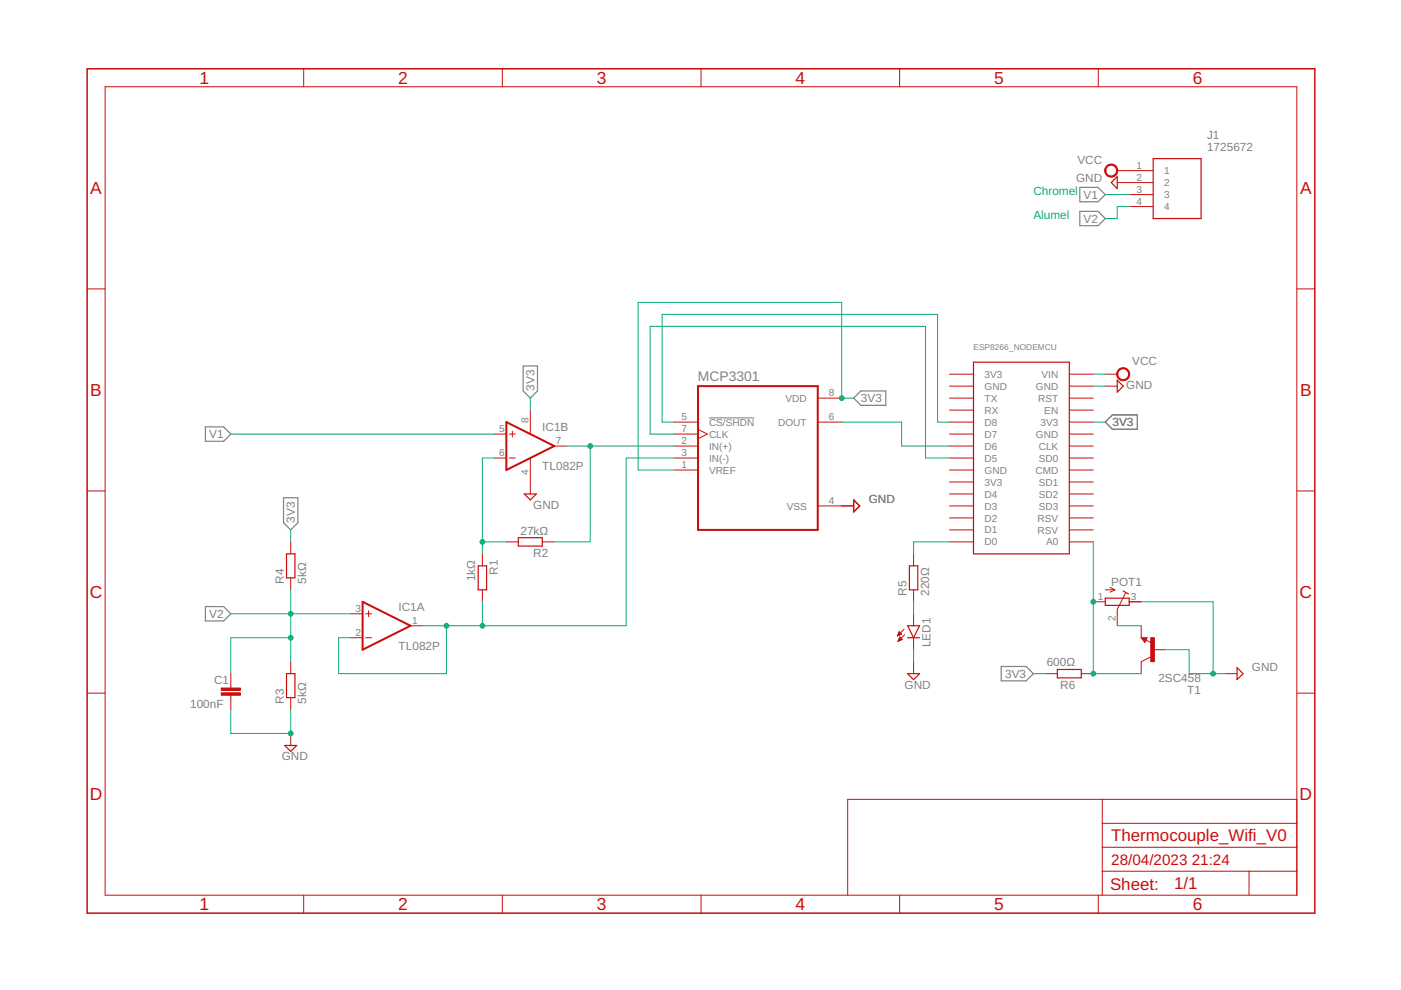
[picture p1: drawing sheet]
<svg xmlns="http://www.w3.org/2000/svg" width="297mm" height="210mm" viewBox="0 0 297 210" stroke-linecap="round" stroke-linejoin="round" font-family="sans-serif">
<path d="M150.3 88.6h9.6" fill="none" stroke="#808080" stroke-width=".21"/>
<path d="M228.9 39.7h3.9l1.5 1.6-1.5 1.5h-3.9zM228.9 44.8h3.9l1.5 1.5-1.5 1.6h-3.9zM110.9 77.6h3.1v5.3l-1.6 1.5-1.5-1.5zM43.5 90.5h3.9l1.5 1.5-1.5 1.6h-3.9zM182.5 82.9h5.3v3h-5.3l-1.5-1.5zM235.9 88h5.3v3h-5.3l-1.6-1.5zM60.1 105.5h3.1v5.3l-1.6 1.6-1.5-1.6zM43.5 128.6h3.9l1.5 1.5-1.5 1.6h-3.9zM212.3 141.3h5.3l1.5 1.5-1.5 1.6h-5.3z" fill="none" stroke="#808080" stroke-width=".25"/>
<path d="M107.4 89.5l10.1 5.1-10.1 5.1zM148 81.9h25.4v30.5h-25.4zM76.9 127.6l10.1 5.1-10.1 5.1z" fill="none" stroke="#c90d0c" stroke-width=".42"/>
<g fill="none" stroke="#c90d0c" stroke-width=".21">
<path d="M22.3 18.4h252.7v171.4h-252.7zM64.4 14.6v3.8M106.5 14.6v3.8M148.6 14.6v3.8M190.7 14.6v3.8M232.9 14.6v3.8M236.9 36.2h7.6M236.9 38.7h7.6M239.4 41.3h5.1M239.4 43.8h5.1M18.5 61.3h3.8M201.3 79.3h5.1"/>
<path d="M226.7 79.3h5.1M234.3 79.3h2.6M275 61.3h3.8M104.8 92h2.6M104.8 97.1h2.6M108 92h1.3M108 97.1h1.3M108.6 91.4v1.3M112.4 87v5M112.4 97.1v7.6M117.5 94.6h2.6M142.9 89.5h5.1"/>
<path d="M142.9 92h5.1M142.9 94.6h5.1M142.9 97.1h5.1M142.9 99.7h5.1M148 91l2 1-2 1M173.4 89.5h5.1M173.4 84.4h5.1M201.3 89.5h5.1M201.3 92h5.1M201.3 94.6h5.1M201.3 97.1h5.1M201.3 99.7h5.1"/>
<path d="M201.3 84.4h5.1M201.3 81.9h5.1M201.3 87h5.1M226.7 89.5h5.1M226.7 92h5.1M226.7 94.6h5.1M226.7 97.1h5.1M226.7 99.7h5.1M226.7 84.4h5.1M226.7 81.9h5.1M226.7 87h5.1M234.3 81.9h2.6"/>
<path d="M18.5 104.1h3.8M61.6 114.9v2.5M102.3 117.4v2.6M107.4 114.9h2.5M115 114.9h2.5M173.4 107.3h7.6M193.7 117.4v2.6M201.3 107.3h5.1M201.3 102.2h5.1M201.3 104.7h5.1M201.3 109.8h5.1M201.3 112.4h5.1"/>
<path d="M201.3 114.9h5.1M226.7 107.3h5.1M226.7 102.2h5.1M226.7 104.7h5.1M226.7 109.8h5.1M226.7 112.4h5.1M226.7 114.9h5.1M275 104.1h3.8M61.6 122.5v2.6M74.3 135.2h2.6M74.3 130.1h2.6M77.5 135.2h1.3"/>
<path d="M77.5 130.1h1.3M78.1 129.5v1.3M87 132.7h2.6M102.3 125.1v2.5M190.3 134.7h.1M190.4 134.6h.3M190.4 136h.1M190.4 134.5h.6M190.5 134.4h.6M190.5 135.8h.2M190.5 134.3h.5M190.5 135.7h.5"/>
<path d="M190.6 134.2h.3M190.6 135.6h.7M190.6 134h.2M190.6 135.5h.6M190.6 133.9l.6 .6-.9 .3zM190.7 135.4h.4M190.7 135.2h.2M190.8 135.1h.1M190.8 135.1l-.4 .9M190.8 135.1l.5 .5-.9 .4M191.7 133.4l-1.4 1.4M191.8 134.6l-1.4 1.4"/>
<path d="M193.7 125.1v2.5M193.7 130.1v2.6M193.7 135.2v2.6M231.8 127.6h2.5M234.3 125.1h2.1M235.4 124.5l1 .6M236.4 125.1l-1 .5M238.6 125.7l-1.7 3.5v3.5M239.4 127.6h2.6M242 135.2h1.2l-.5 1zM242 132.7v2.5M243 135.7l1.2 .6"/>
<path d="M244 139.3l-2 1v2.5M244.5 137.8h2.5M18.5 147h3.8M48.9 142.8v3.1M48.9 147.4v3.1M61.6 140.3v2.5M61.6 147.9v2.6M61.6 155.5v2.6M193.7 140.3v2.5M221.6 142.8h2.6M229.3 142.8h2.5M259.7 142.8h2.6"/>
<path d="M275 147h3.8M233.7 169.5v20.3M233.7 179.6h41.3M233.7 174.6h41.3M275 169.5h-95.3v20.3M64.4 189.8v3.8M106.5 189.8v3.8M148.6 189.8v3.8M190.7 189.8v3.8M232.9 189.8v3.8M233.7 184.7h41.3M264.8 184.7v5.1"/>
</g>
<g fill="none" stroke="#c90d0c" stroke-width=".25">
<path d="M236.9 37.4v2.6l-1.3-1.3zM244.5 33.6h10.2v12.7h-10.2zM206.4 76.8h20.3v40.6h-20.3zM236.9 80.6l1.2 1.3-1.2 1.2zM60.7 117.4h1.8v5.1h-1.8zM101.4 120h1.8v5.1h-1.8zM109.9 114h5.1v1.8h-5.1zM111.2 104.7h2.5l-1.3 1.3zM181 106l1.3 1.3-1.3 1.2zM192.8 120h1.8v5.1h-1.8zM192.4 132.7h2.6l-1.3 2.5zM192.4 135.2h2.6"/>
<path d="M234.3 126.8h5.1v1.6h-5.1zM238.1 125.3l1.2 .6M243 135.3h-.8l.5 .7 .3-.5h-.4l.1 .2M60.4 158.1h2.5l-1.3 1.2zM60.7 142.8h1.8v5.1h-1.8zM192.4 142.8h2.6l-1.3 1.3zM224.2 141.9h5.1v1.8h-5.1zM262.3 141.6l1.2 1.2-1.2 1.3z"/>
</g>
<path d="M18.5 14.6h260.3v179h-260.3z" fill="none" stroke="#c90d0c" stroke-width=".32"/>
<g fill="#c90d0c" stroke="#c90d0c" stroke-width=".21">
<path d="M234.6 35.2a1.39 1.39 0 0 1 2.2 .3 1.39 1.39 0 0 1-.8 2 1.39 1.39 0 0 1-1.8-1.3h.3a1.14 1.14 0 0 1 1.6-1.1 1.14 1.14 0 0 1 .2 1.9 1.14 1.14 0 0 1-1.8-.6v-.2h-.3z" fill-rule="evenodd"/>
<path d="M237.1 78.4a1.4 1.4 0 0 1 2.2 .2 1.4 1.4 0 0 1-.8 2.1 1.4 1.4 0 0 1-1.8-1.4h.3a1.14 1.14 0 0 1 1.7-.9 1.14 1.14 0 0 1 .1 1.9 1.14 1.14 0 0 1-1.8-.7v-.3h-.3z" fill-rule="evenodd"/>
</g>
<g fill="#c90d0c" stroke="#c90d0c" stroke-width=".21">
<path d="M46.9 146.9h4.1v.5h-4.1z"/>
<path d="M46.9 145.9h4.1v.5h-4.1z"/>
<path d="M244 135.2h.8v5.1h-.8z"/>
</g>
<g fill="none" stroke="#0dab76" stroke-width=".21">
<path d="M234.3 41.3h5.1M239.4 43.8h-2.5v2.5h-2.6M231.8 79.3h2.5M48.9 92h55.9M104.8 97.1h-2.5v20.3M112.4 84.4v2.6M120.1 94.6h22.8M125.1 94.6v20.3h-7.6M142.9 92h-5.1v-22.8h58.4v27.9h5.1M142.9 97.1h-10.1v35.6h-43.2M142.9 89.5h-2.5v-22.8h58.4v22.8h2.5M178.5 89.5h12.7v5.1h10.1"/>
<path d="M181 84.4h-2.5v-20.3h-43.2v35.6h7.6M231.8 89.5h2.5M231.8 81.9h2.5M61.6 112.4v2.5M102.3 114.9h5.1M201.3 114.9h-7.6v2.5M231.8 114.9v27.9h10.2M48.9 130.1h25.4M61.6 135.2h-12.7v7.6M61.6 125.1v15.2M94.7 132.7v10.1h-22.9v-7.6h2.5M102.3 127.6v5.1"/>
<path d="M193.7 127.6v2.5M193.7 137.8v2.5M236.9 132.7h5.1M242 127.6h15.2v15.2M247 137.8h5.1v5h7.6M48.9 150.5v5h12.7v-5M219.1 142.8h2.5"/>
</g>
<g fill="#0dab76" stroke="#0dab76" stroke-width=".21">
<circle cx="257.2" cy="142.8" r=".51"/>
<circle cx="61.6" cy="155.5" r=".51"/>
<circle cx="61.6" cy="130.1" r=".51"/>
<circle cx="61.6" cy="135.2" r=".51"/>
<circle cx="231.8" cy="142.8" r=".51"/>
<circle cx="231.8" cy="127.6" r=".51"/>
<circle cx="178.5" cy="84.4" r=".51"/>
<circle cx="125.1" cy="94.6" r=".51"/>
<circle cx="102.3" cy="114.9" r=".51"/>
<circle cx="102.3" cy="132.7" r=".51"/>
<circle cx="94.7" cy="132.7" r=".51"/>
</g>
<g font-size="3.7" fill="#c90d0c">
<text x="42.3" y="17.8">1</text>
<text x="84.4" y="17.8">2</text>
<text x="126.5" y="17.8">3</text>
<text x="168.7" y="17.8">4</text>
<text x="210.8" y="17.8">5</text>
<text x="252.9" y="17.8">6</text>
<text x="19.1" y="41.1">A</text>
<text x="275.6" y="41.1">A</text>
<text x="19.1" y="84">B</text>
<text x="275.6" y="84">B</text>
<text x="19" y="126.8">C</text>
<text x="275.5" y="126.8">C</text>
<text x="19" y="169.7">D</text>
<text x="275.5" y="169.7">D</text>
<text x="42.3" y="193">1</text>
<text x="84.4" y="193">2</text>
<text x="126.5" y="193">3</text>
<text x="168.7" y="193">4</text>
<text x="210.8" y="193">5</text>
<text x="252.9" y="193">6</text>
</g>
<g font-size="3.6" fill="#c90d0c">
<text x="235.6" y="178.4">Thermocouple_Wifi_V0</text>
<text x="235.3" y="188.7">Sheet:</text>
<text x="248.9" y="188.5">1/1</text>
</g>
<g font-size="3.2" fill="#c90d0c">
<text x="235.6" y="183.5">28/04/2023</text>
<text x="252.7" y="183.5">21:24</text>
</g>
<text font-size="2.9" fill="#808080" x="148" y="80.9">MCP3301</text>
<g font-size="2.5" fill="#808080">
<text x="255.9" y="29.4">J1</text>
<text x="228.4" y="34.8">VCC</text>
<text x="255.9" y="32">1725672</text>
<text x="228.2" y="38.6">GND</text>
<text x="229.7" y="47.2">V2</text>
<text x="229.7" y="42.1">V1</text>
<text x="240" y="77.4">VCC</text>
<text x="113.3" y="82.9" transform="rotate(-90 113.3 82.9)">3V3</text>
<text x="238.8" y="82.5">GND</text>
<text x="182.5" y="85.3">3V3</text>
<text x="44.4" y="92.9">V1</text>
<text x="115" y="91.4">IC1B</text>
<text x="235.9" y="90.4">3V3</text>
<text x="115" y="99.7">TL082P</text>
<text x="113.1" y="107.9">GND</text>
<text x="184.2" y="106.6">GND</text>
<text x="62.5" y="110.8" transform="rotate(-90 62.5 110.8)">3V3</text>
<text x="110.3" y="113.4">27kΩ</text>
<text x="113" y="118.2">R2</text>
<text x="60.1" y="123.8" transform="rotate(-90 60.1 123.8)">R4</text>
<text x="64.9" y="123.8" transform="rotate(-90 64.9 123.8)">5kΩ</text>
<text x="100.8" y="123.2" transform="rotate(-90 100.8 123.2)">1kΩ</text>
<text x="105.6" y="121.9" transform="rotate(-90 105.6 121.9)">R1</text>
<text x="235.6" y="124.2">POT1</text>
<text x="44.4" y="131">V2</text>
<text x="84.5" y="129.5">IC1A</text>
<text x="192.2" y="126.3" transform="rotate(-90 192.2 126.3)">R5</text>
<text x="197" y="126.3" transform="rotate(-90 197 126.3)">220Ω</text>
<text x="84.5" y="137.7">TL082P</text>
<text x="197.3" y="137.2" transform="rotate(-90 197.3 137.2)">LED1</text>
<text x="213.1" y="143.7">3V3</text>
<text x="221.9" y="141.3">600Ω</text>
<text x="265.4" y="142.2">GND</text>
<text x="45.4" y="145">C1</text>
<text x="60.1" y="149.2" transform="rotate(-90 60.1 149.2)">R3</text>
<text x="64.9" y="149.2" transform="rotate(-90 64.9 149.2)">5kΩ</text>
<text x="191.8" y="146">GND</text>
<text x="224.8" y="146.1">R6</text>
<text x="245.6" y="144.6">2SC458</text>
<text x="251.7" y="147.1">T1</text>
<text x="40.3" y="150.1">100nF</text>
<text x="59.7" y="161.2">GND</text>
</g>
<g font-size="2.5" fill="#0dab76">
<text x="219.1" y="41.3">Chromel</text>
<text x="219.1" y="46.3">Alumel</text>
</g>
<g font-size="2.1" fill="#808080">
<text x="241" y="35.8">1</text>
<text x="241" y="38.4">2</text>
<text x="241" y="40.9">3</text>
<text x="246.8" y="36.9">1</text>
<text x="246.8" y="39.5">2</text>
<text x="241" y="43.4">4</text>
<text x="246.8" y="42">3</text>
<text x="246.8" y="44.6">4</text>
<text x="208.7" y="80.1">3V3</text>
<text x="208.7" y="82.6">GND</text>
<text x="219.6" y="82.6">GND</text>
<text x="220.8" y="80.1">VIN</text>
<text x="112.1" y="89.7" transform="rotate(-90 112.1 89.7)">8</text>
<text x="144.5" y="89.1">5</text>
<text x="166.5" y="85.2">VDD</text>
<text x="175.7" y="84.1">8</text>
<text x="175.7" y="89.1">6</text>
<text x="208.7" y="85.2">TX</text>
<text x="208.7" y="87.7">RX</text>
<text x="220.1" y="85.2">RST</text>
<text x="221.4" y="87.7">EN</text>
<text x="105.8" y="91.7">5</text>
<text x="117.9" y="94.2">7</text>
<text x="144.5" y="91.7">7</text>
<text x="144.5" y="94.2">2</text>
<text x="150.3" y="90.3">CS/SHDN</text>
<text x="150.3" y="92.8">CLK</text>
<text x="150.3" y="95.3">IN(+)</text>
<text x="165" y="90.3">DOUT</text>
<text x="208.7" y="90.3">D8</text>
<text x="208.7" y="92.8">D7</text>
<text x="208.7" y="95.3">D6</text>
<text x="219.6" y="92.8">GND</text>
<text x="220.2" y="95.3">CLK</text>
<text x="220.6" y="90.3">3V3</text>
<text x="105.8" y="96.8">6</text>
<text x="112.1" y="100.6" transform="rotate(-90 112.1 100.6)">4</text>
<text x="144.5" y="96.8">3</text>
<text x="144.5" y="99.3">1</text>
<text x="150.3" y="97.9">IN(-)</text>
<text x="150.3" y="100.4">VREF</text>
<text x="208.7" y="97.9">D5</text>
<text x="208.7" y="100.4">GND</text>
<text x="219.5" y="100.4">CMD</text>
<text x="220.2" y="97.9">SD0</text>
<text x="175.7" y="106.9">4</text>
<text x="208.7" y="103">3V3</text>
<text x="208.7" y="105.5">D4</text>
<text x="220.2" y="103">SD1</text>
<text x="220.2" y="105.5">SD2</text>
<text x="166.8" y="108">VSS</text>
<text x="208.7" y="108">D3</text>
<text x="208.7" y="110.6">D2</text>
<text x="208.7" y="113.1">D1</text>
<text x="220" y="110.6">RSV</text>
<text x="220" y="113.1">RSV</text>
<text x="220.2" y="108">SD3</text>
<text x="208.7" y="115.7">D0</text>
<text x="221.8" y="115.7">A0</text>
<text x="75.3" y="129.8">3</text>
<text x="232.8" y="127.2">1</text>
<text x="236.5" y="131.7" transform="rotate(-90 236.5 131.7)">2</text>
<text x="239.8" y="127.2">3</text>
<text x="75.3" y="134.9">2</text>
<text x="87.4" y="132.3">1</text>
</g>
<text font-size="1.8" fill="#808080" x="206.4" y="74.3">ESP8266_NODEMCU</text>
</svg>
